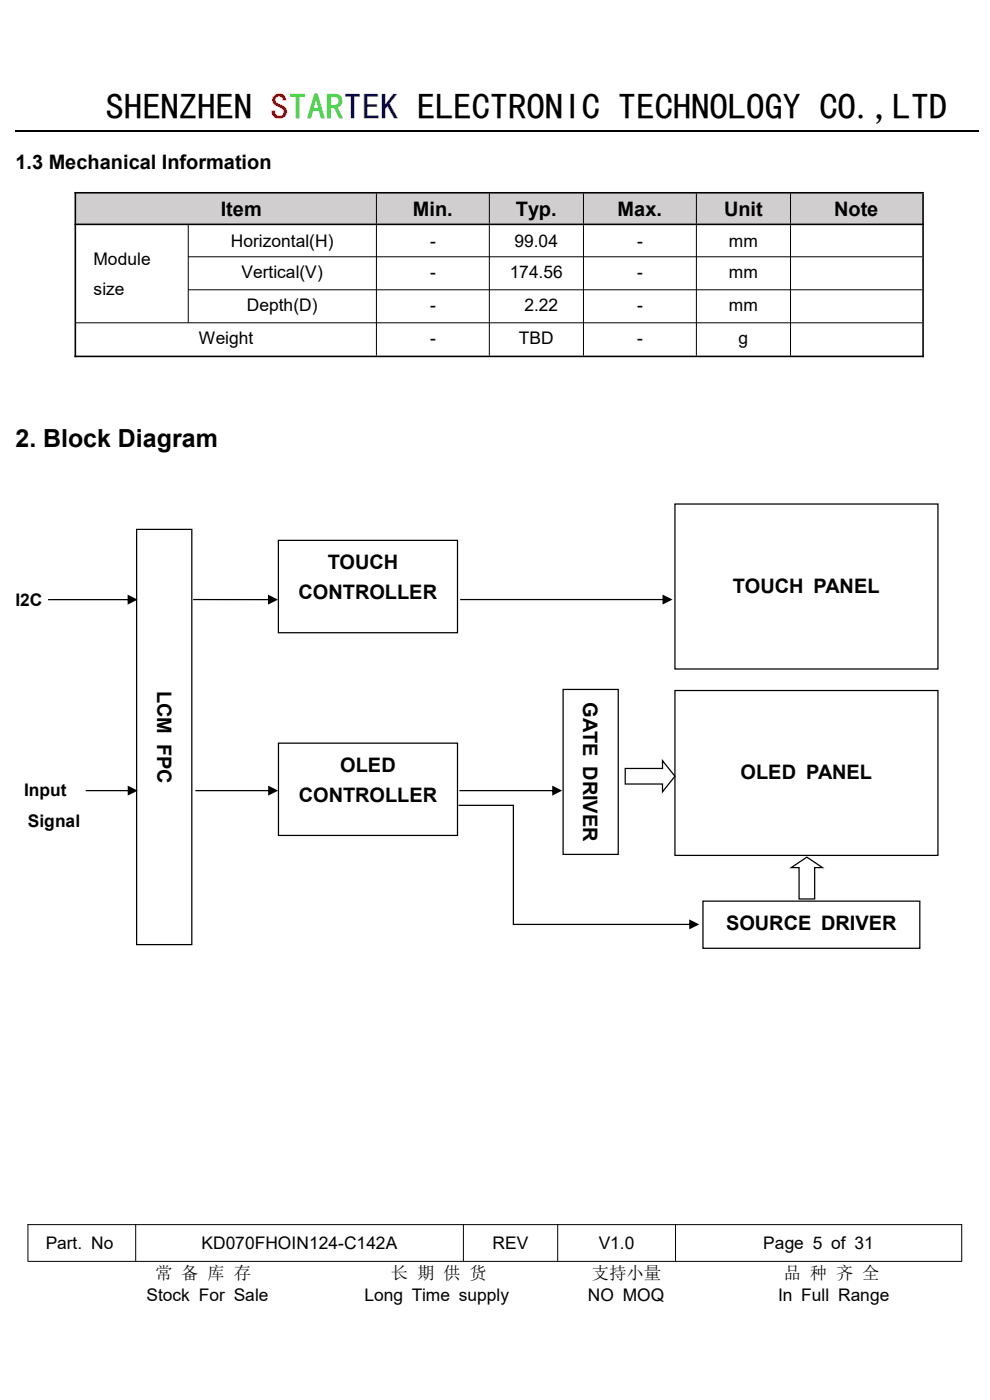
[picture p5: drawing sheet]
<svg xmlns="http://www.w3.org/2000/svg" width="210mm" height="297mm" viewBox="0 0 210 297" stroke-linecap="round" stroke-linejoin="round" font-family="sans-serif">
<path d="M3.3 27.9h204.5" fill="none" stroke="#000" stroke-width=".25"/>
<path d="M5.8 259.8h198.3M5.9 259.7v7.8M28.8 259.7v7.8M98.3 259.7v7.8M118.3 259.7v7.8M143.3 259.7v7.8M204 259.7v7.8M5.8 267.6h198.3" fill="none" stroke="#000" stroke-width=".21"/>
<g fill="#d0cece">
<path d="M16.1 41h63.8v6.5h-63.8z" fill-rule="evenodd"/>
<path d="M79.9 41h23.9v6.5h-23.9z" fill-rule="evenodd"/>
<path d="M103.8 41h20v6.5h-20z" fill-rule="evenodd"/>
<path d="M123.8 41h23.9v6.5h-23.9z" fill-rule="evenodd"/>
<path d="M147.7 41h20v6.5h-20z" fill-rule="evenodd"/>
<path d="M167.7 41h28v6.5h-28z" fill-rule="evenodd"/>
</g>
<path d="M15.8 40.9h180.2M15.8 47.6h180.2M16 40.7v35.1M195.8 41.1v34.7M15.8 75.6h180.2" fill="none" stroke="#000" stroke-width=".34"/>
<g fill="none" stroke="#000" stroke-width=".21">
<path d="M39.9 54.5h155.7M39.9 47.8v20.6M79.9 41.1v6.3M79.9 47.8v27.6M103.8 41.1v6.3M103.8 47.8v27.6M123.8 41.1v6.3M123.8 47.8v27.6M147.7 41.1v6.3M147.7 47.8v27.6M167.7 41.1v6.3M167.7 47.8v27.6"/>
<path d="M16.2 68.5h179.4M39.9 61.5h155.7"/>
</g>
<path d="M59.1 114.6h38v19.6h-38z" fill-rule="evenodd" fill="#fff"/>
<path d="M59.1 114.8l.1-.2v19.6l-.1-.1h37.9l-.1 .1v-19.6l.1 .2zM58.9 114.5h38.3v19.9h-38.3z" fill="#000"/>
<path d="M143.2 106.9h55.8v35h-55.8z" fill-rule="evenodd" fill="#fff"/>
<path d="M143.2 107.1l.1-.2v35l-.1-.1h55.8l-.2 .1v-35l.2 .2zM143 106.8h56.1v35.3h-56.1z" fill="#000"/>
<path d="M29 112.3h11.7v88.1h-11.7z" fill-rule="evenodd" fill="#fff"/>
<path d="M29 112.4l.1-.1v88.1l-.1-.1h11.7l-.1 .1v-88.1l.1 .1zM28.8 112.2h12v88.3h-12z" fill="#000"/>
<path d="M59.1 157.6h38v19.6h-38z" fill-rule="evenodd" fill="#fff"/>
<path d="M59.1 157.8l.1-.1v19.5l-.1-.1h37.9l-.1 .1v-19.5l.1 .1zM58.9 157.5h38.3v19.9h-38.3z" fill="#000"/>
<path d="M143.2 146.5h55.8v35h-55.8z" fill-rule="evenodd" fill="#fff"/>
<path d="M143.2 146.6l.1-.1v35l-.1-.2h55.8l-.2 .2v-35l.2 .1zM143 146.4h56.1v35.2h-56.1z" fill="#000"/>
<path d="M149.1 191.2h46v10h-46z" fill-rule="evenodd" fill="#fff"/>
<path d="M149.1 191.3l.2-.1v10l-.2-.2h46l-.1 .2v-10l.1 .1zM149 191h46.3v10.3h-46.3z" fill="#000"/>
<path d="M119.5 146.3h11.6v35h-11.6z" fill-rule="evenodd" fill="#fff"/>
<path d="M119.5 146.4l.1-.1v35l-.1-.2h11.6l-.1 .2v-35l.1 .1zM119.3 146.1h12v35.3h-12z" fill="#000"/>
<path d="M132.6 163h7.9v-1.6l2.7 3.3-2.7 3.3v-1.7h-7.9z" fill-rule="evenodd" fill="#fff"/>
<path d="M132.6 163.2l.2-.2v3.3l-.2-.1h8.1v1.8l-.3-.1 2.7-3.3v.2l-2.7-3.3 .3-.1v1.8zM132.5 162.9h8l-.1 .1v-2l2.9 3.7-2.9 3.7v-2.1l.1 .2h-8z" fill="#000"/>
<path d="M167.9 184.1l3.3-2.3 3.3 2.3h-1.7v6.6h-3.3v-6.6z" fill-rule="evenodd" fill="#fff"/>
<g fill="#000">
<path d="M27.1 126.2l2.1 1-2.1 1.1zM10.2 127.1h17.4v.2h-17.4z"/>
<path d="M56.9 126.2l2.1 1-2.2 1.1zM41 127.1h16.4v.2h-16.4z"/>
<path d="M140.5 126.1l2.2 1.1-2.2 1.1zM97.6 127.1h43.5v.2h-43.5z"/>
<path d="M27.1 166.7l2.1 1-2.1 1.1zM18.2 167.6h9.4v.3h-9.4z"/>
<path d="M56.9 166.7l2.1 1-2.1 1.1zM41.5 167.6h15.9v.3h-15.9z"/>
<path d="M117.1 166.7l2.2 1-2.2 1.1zM97.5 167.6h20.2v.3h-20.2z"/>
<path d="M146.2 195.1l2.1 1-2.1 1.1zM97.3 170.7h11.7v25.4l-.1-.1h37.8v.2h-37.9v-25.3l.1 .1h-11.6z"/>
<path d="M167.9 183.9h1.7v6.8l-.1-.1h3.3l-.1 .1v-6.8h1.8l-.1 .3-3.3-2.3h.1l-3.3 2.3zM167.4 184.2l3.8-2.5 3.7 2.5h-2.1l.1-.1v6.7h-3.5v-6.7l.1 .1z"/>
</g>
<text font-size="7.7" x="22.5" y="25.2">SHENZHEN STARTEK ELECTRONIC TECHNOLOGY CO.,LTD</text>
<text font-size="5.3" x="3.3" y="94.8">2. Block Diagram</text>
<g font-size="4.2">
<text x="3.3" y="35.9">1.3 Mechanical Information</text>
<text x="46.8" y="45.8">Item</text>
<text x="87.6" y="45.8">Min.</text>
<text x="109.4" y="45.8">Typ.</text>
<text x="131" y="45.8">Max.</text>
<text x="153.6" y="45.8">Unit</text>
<text x="177" y="45.8">Note</text>
<text x="69.5" y="120.8">TOUCH</text>
<text x="155.5" y="125.7">TOUCH PANEL</text>
<text x="63.3" y="127.1">CONTROLLER</text>
<text x="33.3" y="146.5" transform="rotate(90 33.3 146.5)">LCM FPC</text>
<text x="123.7" y="149" transform="rotate(90 123.7 149)">GATE DRIVER</text>
<text x="72.2" y="163.8">OLED</text>
<text x="157.1" y="165.3">OLED PANEL</text>
<text x="63.4" y="170.1">CONTROLLER</text>
<text x="154" y="197.3">SOURCE DRIVER</text>
</g>
<g font-size="3.7">
<text x="49" y="52.3">Horizontal(H)</text>
<text x="91.2" y="52.3">-</text>
<text x="109.1" y="52.3">99.04</text>
<text x="135.1" y="52.3">-</text>
<text x="154.6" y="52.3">mm</text>
<text x="19.9" y="56.3">Module</text>
<text x="51.2" y="59">Vertical(V)</text>
<text x="91.2" y="59">-</text>
<text x="108.1" y="59">174.56</text>
<text x="135.1" y="59">-</text>
<text x="154.6" y="59">mm</text>
<text x="19.9" y="62.6">size</text>
<text x="52.4" y="66.1">Depth(D)</text>
<text x="91.2" y="66.1">-</text>
<text x="111.3" y="66.1">2.22</text>
<text x="135.1" y="66.1">-</text>
<text x="154.6" y="66.1">mm</text>
<text x="42.2" y="73">Weight</text>
<text x="91.2" y="73">-</text>
<text x="110.1" y="73">TBD</text>
<text x="135.1" y="73">-</text>
<text x="156.7" y="73">g</text>
<text x="3.3" y="128.6">I2C</text>
<text x="5.1" y="168.8">Input</text>
<text x="5.9" y="175.5">Signal</text>
<text x="9.7" y="265">Part. No</text>
<text x="42.8" y="265">KD070FHOIN124-C142A</text>
<text x="104.5" y="265">REV</text>
<text x="127" y="265">V1.0</text>
<text x="161.9" y="265">Page 5 of 31</text>
<text x="31.1" y="275.9">Stock For Sale</text>
<text x="32.9" y="271.4">常 备 库 存</text>
<text x="77.3" y="275.9">Long Time supply</text>
<text x="82.9" y="271.4">长 期 供 货</text>
<text x="124.7" y="275.9">NO MOQ</text>
<text x="125.5" y="271.4">支持小量</text>
<text x="165.1" y="275.9">In Full Range</text>
<text x="166.2" y="271.4">品 种 齐 全</text>
</g>
</svg>
